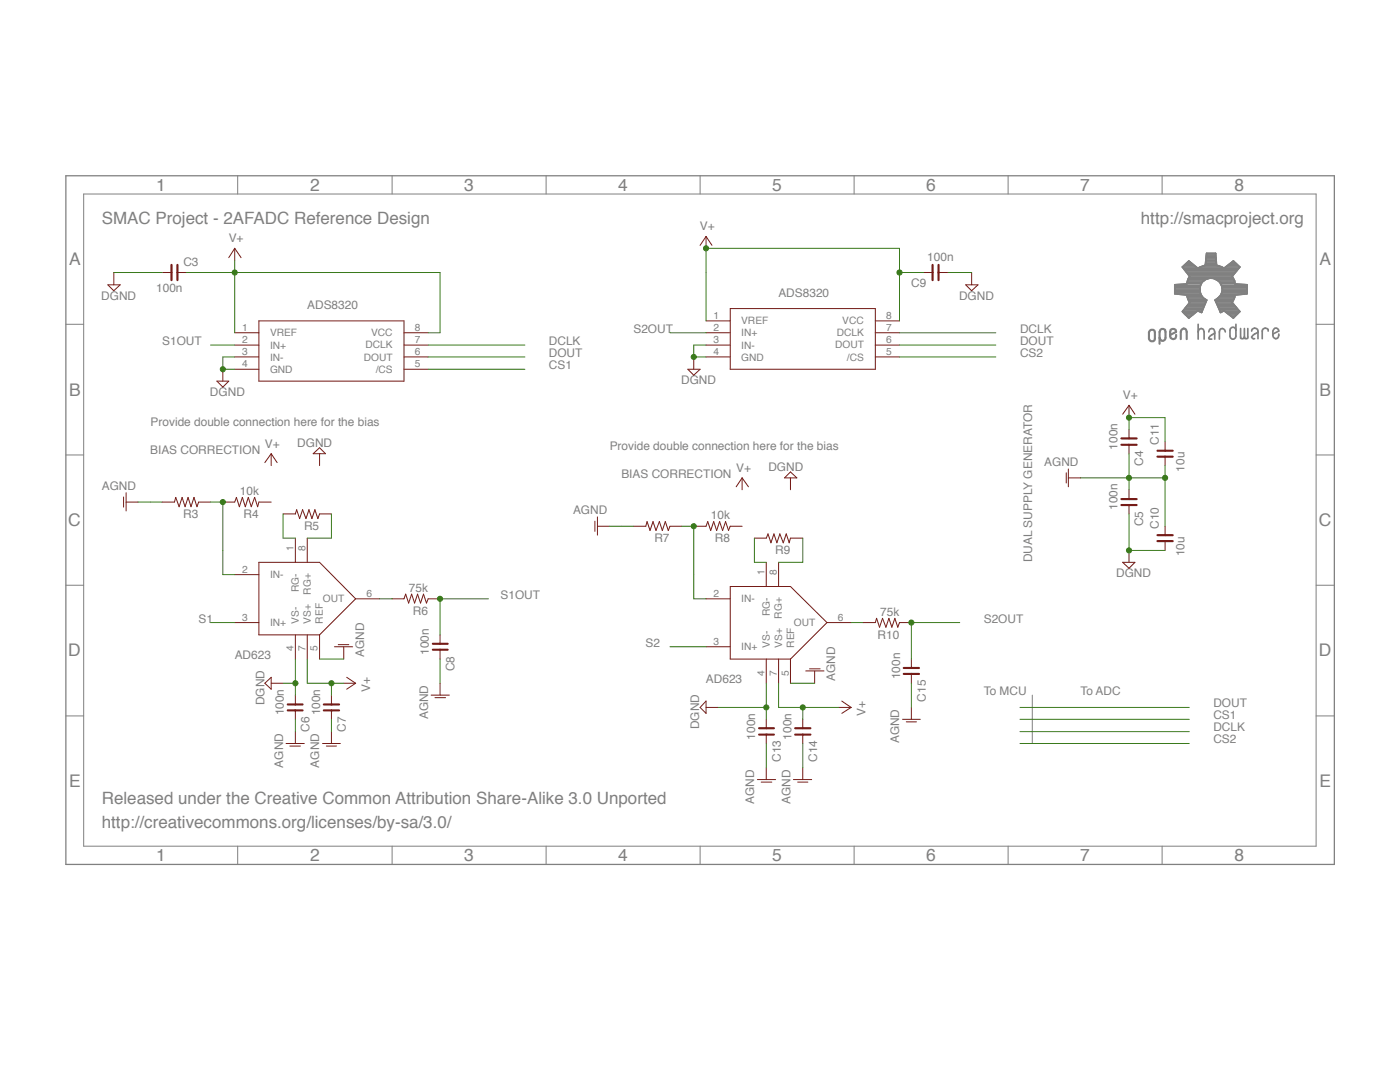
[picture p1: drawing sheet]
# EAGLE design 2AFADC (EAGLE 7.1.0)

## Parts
C3  100n  C_0402  [C0402]
C4  100n  C_0402  [C0402]
C5  100n  C_0402  [C0402]
C6  100n  C_0402  [C0402]
C7  100n  C_0402  [C0402]
C8  100n  C_0402  [C0402]
C9  100n  C_0402  [C0402]
C10  10u  C_0402  [C0402]
C11  10u  C_0402  [C0402]
C13  100n  C_0402  [C0402]
C14  100n  C_0402  [C0402]
C15  100n  C_0402  [C0402]
GOLD_ORB_SM1  OSHWLOGO_REF_SM  [OSHW2REF]
R3  R_0402  [R0402]
R4  10k  R_0402  [R0402]
R5  R_0402  [R0402]
R6  75k  R_0402  [R0402]
R7  R_0402  [R0402]
R8  10k  R_0402  [R0402]
R9  R_0402  [R0402]
R10  75k  R_0402  [R0402]
U$2  AD623MSOP8  [MSOP8]
U$3  AD623MSOP8  [MSOP8]
U$5  ADS8320MSOP8  [MSOP8]
U$6  ADS8320MSOP8  [MSOP8]

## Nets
AGND: C4.2 C5.1 C6.2 C7.2 C8.2 C10.2 C11.1 C13.2 C14.2 C15.2 R3.2 R7.2 U$2.5(REF) U$3.5(REF)
CS1: U$5.5(/CS)
CS2: U$6.5(/CS)
DCLK: U$5.7(DCLK) U$6.7(DCLK)
DGND: C3.1 C5.2 C6.1 C9.1 C10.1 C13.1 U$2.4(VS-) U$3.4(VS-) U$5.3(IN-) U$5.4(GND) U$6.3(IN-) U$6.4(GND)
DOUT: U$5.6(DOUT) U$6.6(DOUT)
N$5: R3.1 R4.2 U$3.2(IN-)
N$6: R5.2 U$3.1(RG-)
N$7: R5.1 U$3.8(RG+)
N$8: R6.2 U$3.6(OUT)
N$11: R9.2 U$2.1(RG-)
N$12: R9.1 U$2.8(RG+)
N$13: R10.2 U$2.6(OUT)
N$38: R7.1 R8.2 U$2.2(IN-)
S1: U$3.3(IN+)
S1OUT: C8.1 R6.1 U$5.2(IN+)
S2: U$2.3(IN+)
S2OUT: C15.1 R10.1 U$6.2(IN+)
V+: C3.2 C4.1 C7.1 C9.2 C11.2 C14.1 U$2.7(VS+) U$3.7(VS+) U$5.1(VREF) U$5.8(VCC) U$6.1(VREF) U$6.8(VCC)
Unconnected: R4.1 R8.1

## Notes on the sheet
- SMAC Project - 2AFADC Reference Design | http://smacproject.org
- Provide double connection here for the bias
- Provide double connection here for the bias
- BIAS CORRECTION
- BIAS CORRECTION
- DUAL SUPPLY GENERATOR
- To MCU | To ADC
- Released under the Creative Common Attribution Share-Alike 3.0 Unported
- http://creativecommons.org/licenses/by-sa/3.0/
